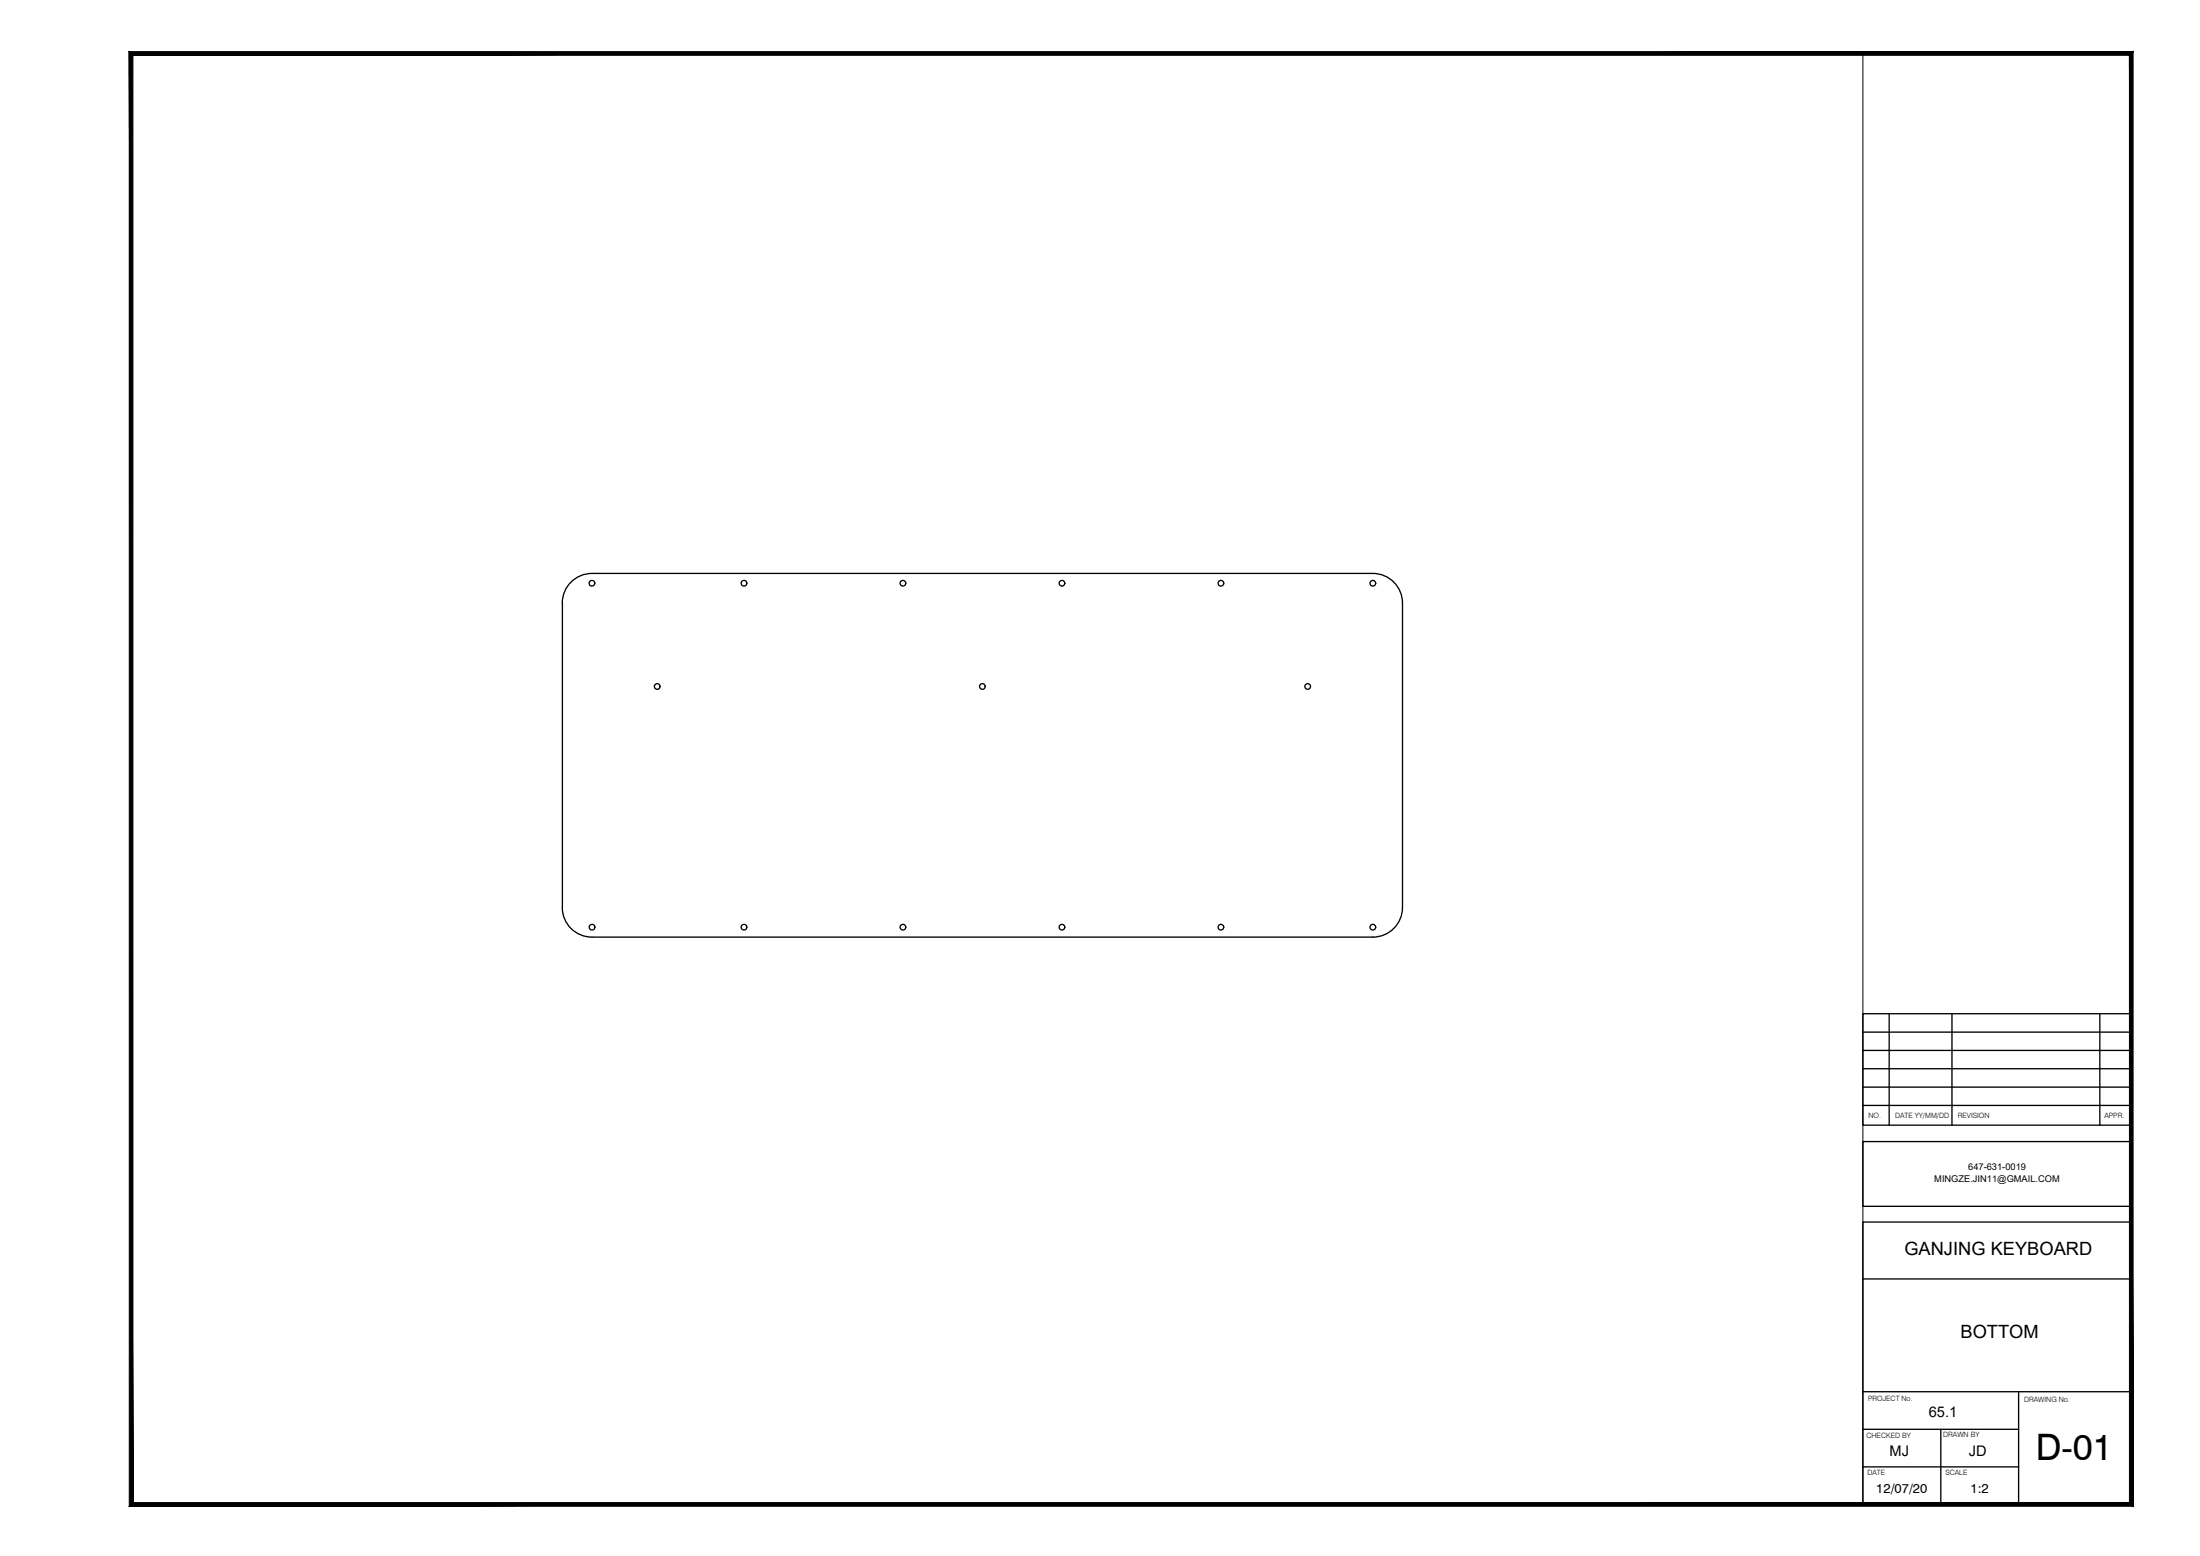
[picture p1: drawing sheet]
<svg xmlns="http://www.w3.org/2000/svg" width="420mm" height="297mm" viewBox="0 0 420 297" stroke-linecap="round" stroke-linejoin="round" font-family="sans-serif">
<!-- layer: 0 -->
<g fill="none" stroke="#000" stroke-width=".25">
<path d="M107.4 115.1v58.1M262.2 109.5a5.7 5.7 0 0 1 5.7 5.6M262.2 109.5h-149.2a5.7 5.7 0 0 0-5.6 5.6M267.9 115.1v58.1a5.7 5.7 0 0 1-5.7 5.7M107.4 173.2a5.7 5.7 0 0 0 5.6 5.7h149.2"/>
<circle cx="113" cy="111.3" r=".54"/>
<circle cx="142.1" cy="111.3" r=".54"/>
<circle cx="172.4" cy="111.3" r=".54"/>
<circle cx="202.8" cy="111.3" r=".54"/>
<circle cx="233.2" cy="111.3" r=".54"/>
<circle cx="262.2" cy="111.3" r=".54"/>
<circle cx="125.5" cy="131" r=".54"/>
<circle cx="187.6" cy="131" r=".54"/>
<circle cx="249.7" cy="131" r=".54"/>
<circle cx="113.1" cy="177" r=".54"/>
<circle cx="142.1" cy="177" r=".54"/>
<circle cx="172.4" cy="177" r=".54"/>
<circle cx="202.8" cy="177" r=".54"/>
<circle cx="233.2" cy="177" r=".54"/>
<circle cx="262.2" cy="177" r=".54"/>
</g>
<!-- layer: Title Block -->
<g fill="none" stroke="#000" stroke-width=".25">
<path d="M355.8 193.5h51.2v21.3h-51.2zM355.8 197h51.2M360.8 193.5v21.3M372.8 193.5v21.3M401 193.5v21.3M355.8 217.9h51.2v12.4h-51.2zM355.8 207.5h51.2M355.8 211h51.2M355.8 204h51.2M355.8 200.5h51.2M355.8 233.3h51.2v53.9h-51.2zM355.8 244.2h51.2"/>
<path d="M355.8 272.9h29.7M355.8 265.7h51.2M370.7 272.9v14.3M385.5 265.7v21.5M355.8 280h29.7"/>
</g>
<!-- layer: Border -->
<path d="M25.4 286.8l-.7 .7 382-.7zM24.7 287.5l382-.7 .7 .7zM406.7 10.6v276.2l.7 .7zM407.4 9.9v277.6l-.7-276.9zM25.4 10.6h381.3l.7-.7zM24.7 9.9h382.7l-382 .7zM24.7 9.9l.7 276.9v-276.2zM24.7 9.9l.7 276.9-.7 .7z" fill="#000" stroke="#000" stroke-width=".19"/>
<!-- layer: 0 -->
<path d="M25 10.2h330.8v277h-330.8z" fill="none" stroke="#000" stroke-width=".19"/>
<text font-size="7" x="388.8" y="278.7">D-01</text>
<g font-size="3.5">
<text x="363.7" y="239.5">GANJING KEYBOARD</text>
<text x="374.4" y="255.5">BOTTOM</text>
</g>
<g font-size="2.8">
<text x="368.4" y="270.6">65.1</text>
<text x="360.9" y="277.9">MJ</text>
<text x="376" y="277.9">JD</text>
</g>
<g font-size="2.5">
<text x="358.3" y="284.9">12/07/20</text>
<text x="376.3" y="284.9">1:2</text>
</g>
<g font-size="1.8">
<text x="369.4" y="225.6">MINGZE.JIN11@GMAIL.COM</text>
<text x="375.9" y="223.4">647-631-0019</text>
</g>
<g font-size="1.4">
<text x="356.8" y="213.4">NO.</text>
<text x="361.9" y="213.4">DATE YY/MM/DD</text>
<text x="373.9" y="213.4">REVISION</text>
<text x="401.9" y="213.4">APPR.</text>
<text x="356.8" y="267.4">PROJECT No.</text>
<text x="386.6" y="267.7">DRAWING No.</text>
<text x="356.5" y="274.5">CHECKED BY</text>
<text x="371.1" y="274.4">DRAWN BY</text>
<text x="356.6" y="281.6">DATE</text>
<text x="371.5" y="281.6">SCALE</text>
</g>
</svg>
